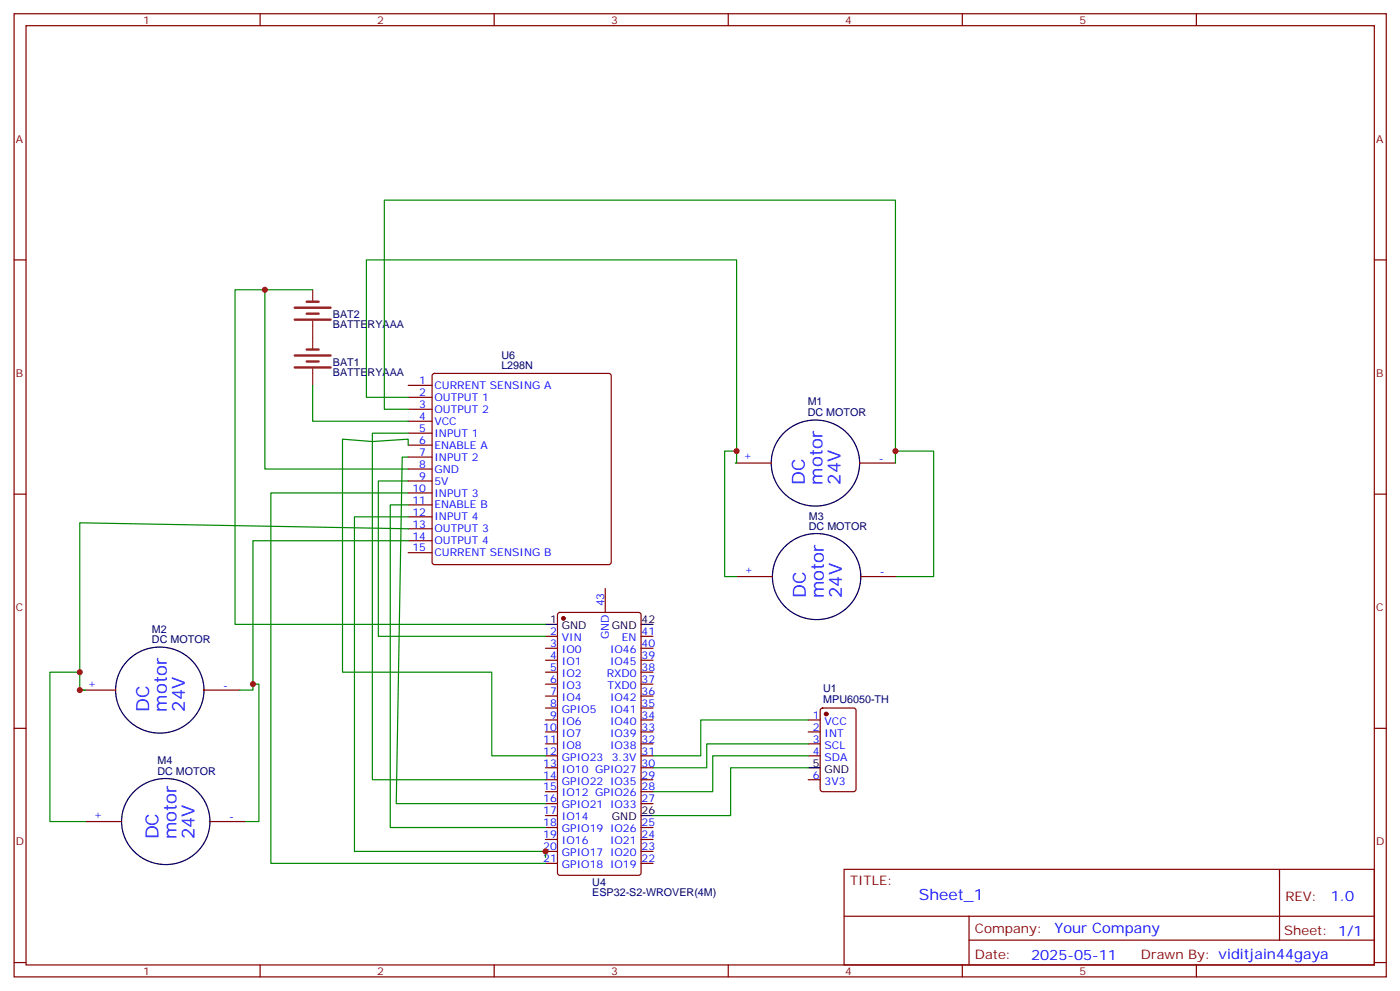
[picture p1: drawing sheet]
<svg xmlns="http://www.w3.org/2000/svg" width="414mm" height="293mm" viewBox="0 0 414 293" stroke-linecap="round" stroke-linejoin="round" font-family="sans-serif">
<g fill="none" stroke="#870000" stroke-width=".35">
<path d="M4.2 4.1h405.3v284.3h-405.3zM7.7 7.6h398.3v277.3h-398.3zM76.8 4.1v3.5M146 4.1v3.5M215.1 4.1v3.5M284.3 4.1v3.5M353.4 4.1v3.5M4.2 76.7h3.5M406 76.7h3.5M120.6 113.8h7M120.6 117.3h7M127.9 110.4l.4-.2h51.5l.5 .2 .3 .5v55.1l-.3 .5-.5 .2h-51.5l-.5-.2-.2-.5v-55.1z"/>
<path d="M120.6 120.8h7M120.6 124.4h7M120.6 127.9h7M120.6 131.4h7M120.6 134.9h7M120.6 138.5h7M217.2 136.7h10.6M253.9 136.7h10.6M4.2 145.9h3.5M120.6 142h7M120.6 145.5h7M120.6 149h7"/>
<path d="M120.6 152.6h7M120.6 156.1h7M120.6 159.6h7M406 145.9h3.5M120.6 163.2h7M178.8 173.7v7.1M217.6 170.2h10.6M254.3 170.2h10.6M161.1 187.9h3.6M161.1 191.4h3.6M161.1 194.9h3.6M161.1 198.4h3.6"/>
<path d="M164.9 181l.5-.2h23.3l.6 .4 .1 76.5-.5 .7h-23.5l-.7-.5v-76.4zM189.4 187.9h3.5M189.4 191.4h3.5M189.4 194.9h3.5M189.4 198.4h3.5M4.2 215h3.5M23.6 203.7h10.5M60.3 203.7h10.5M161.1 202h3.6M161.1 205.5h3.6M161.1 209h3.6M161.1 212.5h3.6"/>
<path d="M161.1 216.1h3.6M161.1 219.6h3.6M189.4 202h3.5M189.4 205.5h3.5M189.4 209h3.5M189.4 212.5h3.5M189.4 216.1h3.5M189.4 219.6h3.5M238.8 212.5h3.5M238.8 216.1h3.5M238.8 219.6h3.5M242.5 209.2l.5-.2h9.2l.6 .5 .1 23.5-.5 .7h-9.4l-.7-.4v-23.6z"/>
<path d="M406 215h3.5M161.1 223.1h3.6M161.1 226.7h3.6M161.1 230.2h3.6M161.1 233.7h3.6M161.1 237.2h3.6M189.4 223.1h3.5M189.4 226.7h3.5M189.4 230.2h3.5M189.4 233.7h3.5M189.4 237.2h3.5M238.8 223.1h3.5"/>
<path d="M238.8 230.2h3.5M25.3 242.5h10.6M62 242.5h10.6M161.1 244.3h3.6M161.1 247.8h3.6M161.1 251.4h3.6M161.1 254.9h3.6M161.1 240.8h3.6M189.4 244.3h3.5M189.4 247.8h3.5M189.4 251.4h3.5M189.4 254.9h3.5"/>
<path d="M249.3 256.6h156.7v28.3h-156.7zM378 256.7v20.8M249.4 270.5h156.4M286.3 277.5h119.5M286.3 270.5v14.1M4.2 284.2h3.5M76.8 284.9v3.5M146 284.9v3.5M215.1 284.9v3.5M284.3 284.9v3.5M353.4 284.9v3.5M406 284.2h3.5"/>
</g>
<path d="M87.1 94.4h10.5M87.1 90.8h10.5M90.6 92.6h3.5M90.6 89.1h3.5M87.1 108.5h10.5M87.1 105h10.5M90.6 106.7h3.5M90.6 103.2h3.5" fill="none" stroke="#8c2424" stroke-width=".71"/>
<path d="M92.4 85.5v3.6M92.4 94.7v8.5M92.4 108.8v5" fill="none" stroke="#8c2424" stroke-width=".35"/>
<path d="M231.2 128.2a13 13 0 0 1 16-2.6 13 13 0 0 1 6.1 15.1 13.1 13.1 0 0 1-15.1 8.4 13.1 13.1 0 0 1-10.3-13.8 12.5 12.5 0 0 1 3.3-7.1zM231.5 161.7a13 13 0 0 1 16.1-2.6 13 13 0 0 1 6 15.1 13.1 13.1 0 0 1-15 8.5 13.1 13.1 0 0 1-10.3-13.9 12.5 12.5 0 0 1 3.2-7.1zM37.5 195.2a13 13 0 0 1 16.1-2.6 13 13 0 0 1 6 15.1 13.1 13.1 0 0 1-15.1 8.5 13.1 13.1 0 0 1-10.3-13.9 12.5 12.5 0 0 1 3.3-7.1zM161.1 184.3h3.6M189.4 184.3h3.5M39.3 234a13 13 0 0 1 16-2.6 13 13 0 0 1 6.1 15.1 13.1 13.1 0 0 1-15.1 8.5 13.1 13.1 0 0 1-10.3-13.8 12.5 12.5 0 0 1 3.3-7.2zM238.8 226.7h3.5M189.4 240.8h3.5" fill="none" stroke="#000" stroke-width=".35"/>
<g fill="#870000" stroke="#870000" stroke-width=".35">
<circle cx="166.4" cy="182.6" r=".53"/>
<circle cx="244.1" cy="210.8" r=".53"/>
</g>
<g fill="none" stroke="#008700" stroke-width=".35">
<path d="M78.2 85.5h-8.8v98.8h91.7M92.4 85.5h-14.2v53h42.4M92.4 113.8v10.6h28.2M120.6 117.3h-12.4v-40.6h109.4v60h-.4M120.6 131.4v-1.8l-10.6 .8-8.8-.8v68.8h44.1v24.7h15.8M120.6 127.9h-10.6v102.3h51.1M120.6 134.9h-1.8l-1.7 102.3h44M120.6 120.8h-7.1v-61.7h151v77.6M217.6 133.2h-3.5v37h3.5M264.5 133.2h11.3v37h-10.9M120.6 142h-8.8v45.9h49.3M120.6 149h-5.3v95.3h45.8"/>
<path d="M120.6 145.5h-40.6v109.4h81.1M120.6 152.6h-15.9v98.8h56.4v1.7M120.6 156.1l-97-1.8v49.4h1.7M120.6 159.6h-45.9v44.1h-3.9M23.6 198.4h-8.9v44.1h10.6M74.7 202h1.8v40.5h-3.9M238.8 212.5h-31.8v10.6h-14.1M238.8 219.6h-30v7.1h-15.9M238.8 226.7h-23v14.1h-22.9M238.8 223.1h-28.3v10.6h-17.6"/>
</g>
<g fill="#c00">
<circle cx="78.2" cy="85.5" r=".88"/>
<circle cx="161.1" cy="251.4" r=".88"/>
<circle cx="217.6" cy="133.2" r=".88"/>
<circle cx="264.5" cy="133.2" r=".88"/>
<circle cx="23.6" cy="203.7" r=".88"/>
<circle cx="23.6" cy="198.4" r=".88"/>
<circle cx="74.7" cy="202" r=".88"/>
</g>
<g font-size="5.3" fill="#00f">
<text x="237.7" y="143.1" transform="rotate(-90 237.7 143.1)">DC</text>
<text x="243" y="143.1" transform="rotate(-90 243 143.1)">motor</text>
<text x="248.3" y="143.1" transform="rotate(-90 248.3 143.1)">24V</text>
<text x="238.1" y="176.6" transform="rotate(-90 238.1 176.6)">DC</text>
<text x="243.3" y="176.6" transform="rotate(-90 243.3 176.6)">motor</text>
<text x="248.6" y="176.6" transform="rotate(-90 248.6 176.6)">24V</text>
<text x="44" y="210.1" transform="rotate(-90 44 210.1)">DC</text>
<text x="49.3" y="210.1" transform="rotate(-90 49.3 210.1)">motor</text>
<text x="54.6" y="210.1" transform="rotate(-90 54.6 210.1)">24V</text>
<text x="46.8" y="247.8" transform="rotate(-90 46.8 247.8)">DC</text>
<text x="52.1" y="247.8" transform="rotate(-90 52.1 247.8)">motor</text>
<text x="57.4" y="247.8" transform="rotate(-90 57.4 247.8)">24V</text>
</g>
<text font-size="4.6" fill="#00f" x="271.4" y="265.7">Sheet_1</text>
<g font-size="4.2" fill="#00f">
<text x="393.1" y="265.9">1.0</text>
<text x="311.5" y="275.5">Your Company</text>
<text x="304.6" y="283.3">2025-05-11</text>
</g>
<g font-size="3.9" fill="#800">
<text x="251.1" y="261.2">TITLE:</text>
<text x="379.7" y="265.9">REV:</text>
<text x="288" y="275.4">Company:</text>
<text x="379.4" y="276">Sheet: 1/1</text>
<text x="288" y="283.1">Date:</text>
<text x="337.1" y="283.2">Drawn By: viditjain44gaya</text>
</g>
<g font-size="3.2" fill="#800">
<text x="42.3" y="7.1">1</text>
<text x="111.4" y="7.1">2</text>
<text x="180.6" y="7.1">3</text>
<text x="249.7" y="7.1">4</text>
<text x="318.8" y="7.1">5</text>
<text x="4.7" y="42.2">A</text>
<text x="406.5" y="42.2">A</text>
<text x="4.7" y="111.3">B</text>
<text x="406.5" y="111.3">B</text>
<text x="4.7" y="180.4">C</text>
<text x="406.5" y="180.4">C</text>
<text x="4.7" y="249.6">D</text>
<text x="406.5" y="249.6">D</text>
<text x="42.3" y="287.9">1</text>
<text x="111.4" y="287.9">2</text>
<text x="180.6" y="287.9">3</text>
<text x="249.7" y="287.9">4</text>
<text x="318.8" y="287.9">5</text>
</g>
<g font-size="3.2" fill="#000080">
<text x="98.4" y="93.9">BAT2</text>
<text x="98.4" y="97">BATTERYAAA</text>
<text x="98.4" y="108">BAT1</text>
<text x="148.1" y="105.9">U6</text>
<text x="98.4" y="111.1">BATTERYAAA</text>
<text x="148.1" y="109">L298N</text>
<text x="238.6" y="119.6">M1</text>
<text x="238.6" y="122.9">DC MOTOR</text>
<text x="238.9" y="153.4">M3</text>
<text x="238.9" y="156.5">DC MOTOR</text>
<text x="44.9" y="190">DC MOTOR</text>
<text x="44.9" y="186.9">M2</text>
<text x="243.2" y="207.7">MPU6050-TH</text>
<text x="243.2" y="204.3">U1</text>
<text x="46.5" y="225.7">M4</text>
<text x="46.5" y="228.8">DC MOTOR</text>
<text x="175" y="261.4">U4</text>
<text x="175" y="264.6">ESP32-S2-WROVER(4M)</text>
</g>
<g font-size="3.2" fill="#00f">
<text x="123.9" y="113.4">1</text>
<text x="123.9" y="116.9">2</text>
<text x="128.3" y="114.8">CURRENT SENSING A</text>
<text x="128.3" y="118.4">OUTPUT 1</text>
<text x="123.9" y="120.5">3</text>
<text x="123.9" y="124">4</text>
<text x="128.3" y="121.9">OUTPUT 2</text>
<text x="128.3" y="125.4">VCC</text>
<text x="123.9" y="127.5">5</text>
<text x="123.9" y="131.1">6</text>
<text x="128.3" y="128.9">INPUT 1</text>
<text x="123.9" y="134.6">7</text>
<text x="128.3" y="132.5">ENABLE A</text>
<text x="128.3" y="136">INPUT 2</text>
<text x="219.6" y="135.6">+</text>
<text x="259.6" y="136.3">-</text>
<text x="123.9" y="138.1">8</text>
<text x="123.9" y="141.6">9</text>
<text x="128.3" y="139.5">GND</text>
<text x="128.3" y="143.1">5V</text>
<text x="121.8" y="145.2">10</text>
<text x="121.8" y="148.7">11</text>
<text x="128.3" y="146.6">INPUT 3</text>
<text x="121.8" y="152.2">12</text>
<text x="121.8" y="155.8">13</text>
<text x="128.3" y="150.1">ENABLE B</text>
<text x="128.3" y="153.6">INPUT 4</text>
<text x="121.8" y="159.3">14</text>
<text x="128.3" y="157.2">OUTPUT 3</text>
<text x="128.3" y="160.7">OUTPUT 4</text>
<text x="121.8" y="162.8">15</text>
<text x="128.3" y="164.2">CURRENT SENSING B</text>
<text x="219.9" y="169.2">+</text>
<text x="259.9" y="169.9">-</text>
<text x="178.4" y="179" transform="rotate(-90 178.4 179)">43</text>
<text x="162.5" y="191">3</text>
<text x="162.5" y="187.5">2</text>
<text x="166" y="189.3">VIN</text>
<text x="179.8" y="188.8" transform="rotate(-90 179.8 188.8)">GND</text>
<text x="183.7" y="189.3">EN</text>
<text x="189.5" y="187.5">41</text>
<text x="189.5" y="191">40</text>
<text x="162.5" y="194.6">4</text>
<text x="166" y="196.3">IO1</text>
<text x="166" y="192.8">IO0</text>
<text x="180.2" y="192.8">IO46</text>
<text x="180.2" y="196.3">IO45</text>
<text x="189.5" y="194.6">39</text>
<text x="25.9" y="202.7">+</text>
<text x="65.9" y="203.4">-</text>
<text x="162.5" y="201.6">6</text>
<text x="162.5" y="198.1">5</text>
<text x="166" y="203.4">IO3</text>
<text x="166" y="199.8">IO2</text>
<text x="179.2" y="199.8">RXD0</text>
<text x="179.5" y="203.4">TXD0</text>
<text x="189.5" y="198.1">38</text>
<text x="189.5" y="201.6">37</text>
<text x="162.5" y="208.7">8</text>
<text x="162.5" y="205.1">7</text>
<text x="166" y="206.9">IO4</text>
<text x="180.2" y="206.9">IO42</text>
<text x="189.5" y="205.1">36</text>
<text x="189.5" y="208.7">35</text>
<text x="160.5" y="215.7">10</text>
<text x="162.5" y="212.2">9</text>
<text x="166" y="214">IO6</text>
<text x="166" y="210.4">GPIO5</text>
<text x="180.2" y="210.4">IO41</text>
<text x="180.2" y="214">IO40</text>
<text x="189.5" y="212.2">34</text>
<text x="189.5" y="215.7">33</text>
<text x="240.1" y="212.2">1</text>
<text x="240.1" y="215.7">2</text>
<text x="243.6" y="214">VCC</text>
<text x="160.5" y="219.3">11</text>
<text x="166" y="221">IO8</text>
<text x="166" y="217.5">IO7</text>
<text x="180.2" y="217.5">IO39</text>
<text x="180.2" y="221">IO38</text>
<text x="189.5" y="219.3">32</text>
<text x="240.1" y="219.3">3</text>
<text x="243.6" y="217.5">INT</text>
<text x="243.6" y="221">SCL</text>
<text x="160.5" y="226.3">13</text>
<text x="160.5" y="222.8">12</text>
<text x="166" y="224.5">GPIO23</text>
<text x="180.7" y="224.5">3.3V</text>
<text x="189.5" y="222.8">31</text>
<text x="189.5" y="226.3">30</text>
<text x="240.1" y="222.8">4</text>
<text x="243.6" y="224.5">SDA</text>
<text x="160.5" y="233.4">15</text>
<text x="160.5" y="229.8">14</text>
<text x="166" y="231.6">GPIO22 IO35</text>
<text x="166" y="228.1">IO10 GPIO27</text>
<text x="189.5" y="229.8">29</text>
<text x="189.5" y="233.4">28</text>
<text x="240.1" y="229.8">6</text>
<text x="243.6" y="231.6">3V3</text>
<text x="160.5" y="236.9">16</text>
<text x="166" y="238.7">GPIO21 IO33</text>
<text x="166" y="235.1">IO12 GPIO26</text>
<text x="189.5" y="236.9">27</text>
<text x="27.7" y="241.5">+</text>
<text x="67.7" y="242.2">-</text>
<text x="160.5" y="243.9">18</text>
<text x="160.5" y="240.4">17</text>
<text x="166" y="245.7">GPIO19 IO26</text>
<text x="166" y="242.2">IO14</text>
<text x="189.5" y="243.9">25</text>
<text x="160.5" y="251">20</text>
<text x="160.5" y="247.5">19</text>
<text x="166" y="249.2">IO16</text>
<text x="180.2" y="249.2">IO21</text>
<text x="189.5" y="247.5">24</text>
<text x="189.5" y="251">23</text>
<text x="160.5" y="254.5">21</text>
<text x="166" y="256.3">GPIO18 IO19</text>
<text x="166" y="252.8">GPIO17 IO20</text>
<text x="189.5" y="254.5">22</text>
</g>
<g font-size="3.2">
<text x="162.5" y="184">1</text>
<text x="166" y="185.7">GND</text>
<text x="180.8" y="185.7">GND</text>
<text x="189.5" y="184">42</text>
<text x="240.1" y="226.3">5</text>
<text x="243.6" y="228.1">GND</text>
<text x="180.8" y="242.2">GND</text>
<text x="189.5" y="240.4">26</text>
</g>
</svg>
